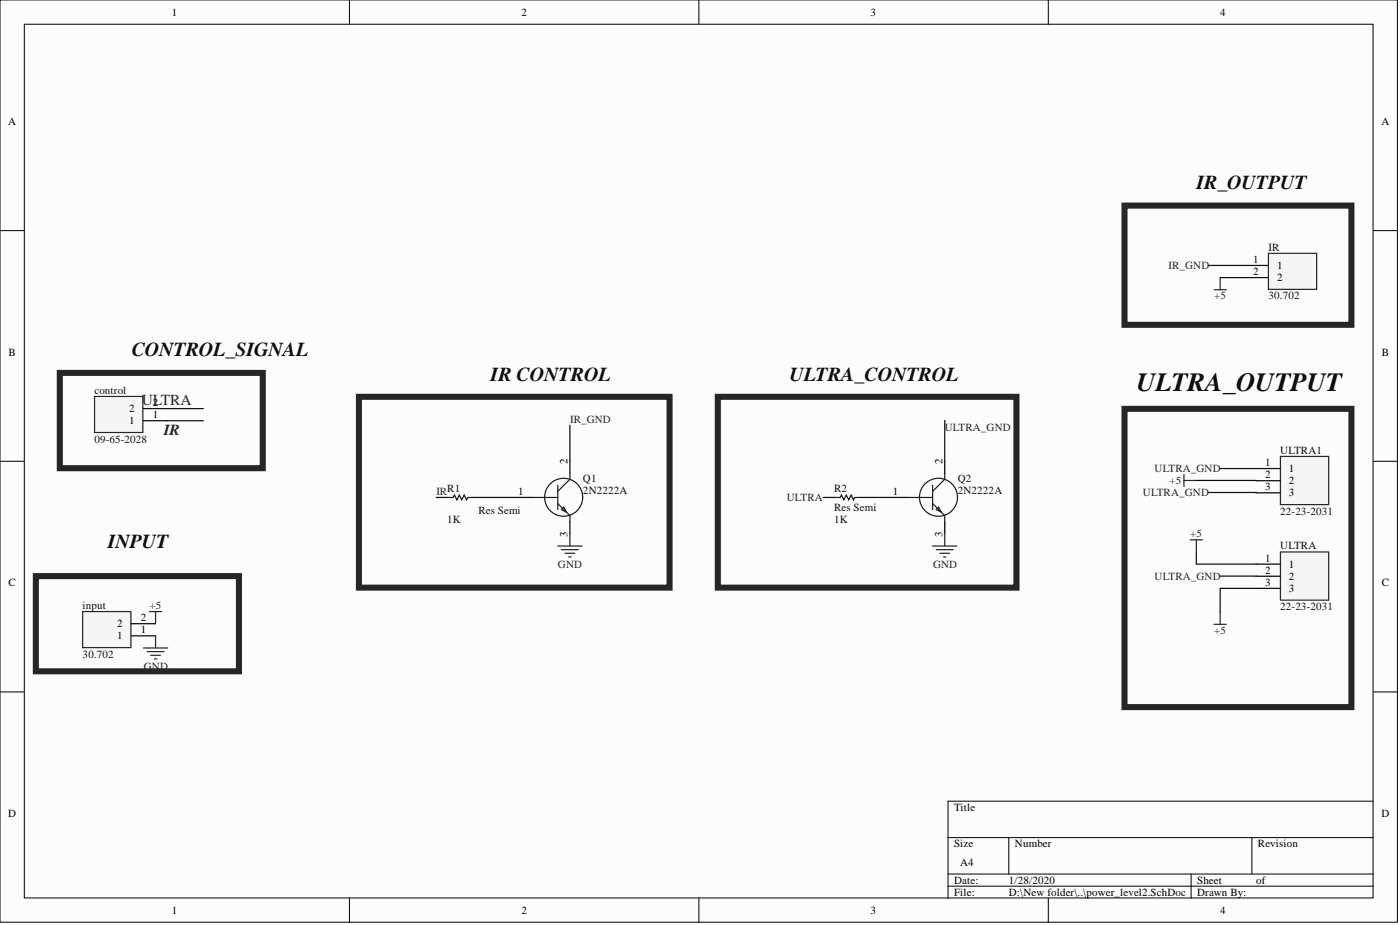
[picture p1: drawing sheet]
<svg xmlns="http://www.w3.org/2000/svg" width="292mm" height="193mm" viewBox="0 0 292 193" stroke-linecap="round" stroke-linejoin="round" font-family="sans-serif">
<g fill="#fcfcfc" stroke="#000" stroke-width=".21">
<path d="M0 0h291.6v192.4h-291.6z"/>
<path d="M5.1 5.1h281.4v182.2h-281.4z"/>
</g>
<g fill="none" stroke="#000" stroke-width=".21">
<path d="M72.9 0v5.1M145.8 0v5.1M218.7 0v5.1M0 48.1h5.1M286.6 48.1h5M0 96.2h5.1M286.6 96.2h5M0 144.3h5.1M286.6 144.3h5M197.8 174.7h88.8M210.5 174.7v7.6M261.2 174.7v7.6"/>
<path d="M286.6 167.1h-88.8v20.3M72.9 187.4v5.1M145.8 187.4v5.1M197.8 182.3h88.8M197.8 184.9h88.8M218.7 187.4v5.1M248.5 182.3v5.1"/>
</g>
<path d="M118.9 96.2v2.5M197.1 96.2v2.5M91 103.8h2.5M98.6 103.8h2.6M108.8 103.8h2.5M118.9 108.8v2.6M171.8 103.8h2.5M179.4 103.8h2.5M187 103.8h2.5M197.1 108.8v2.6" fill="none" stroke="#000" stroke-width=".25"/>
<g fill="none" stroke="#1c1c1c" stroke-width=".25">
<path d="M118.9 98.7v1.3l-2.5 2.5M197.1 98.7v1.3l-2.5 2.5M93.5 103.8h1.1l.2-.5 .5 1 .5-1 .5 1 .5-1 .6 1 .2-.5h1M111.3 103.8h5.1M116.4 101.2v5.1M116.4 105l2.5 2.6v1.2M117.1 106.3l.5-.5 .5 1zM174.3 103.8h1l.3-.5 .5 1 .5-1 .5 1 .5-1 .5 1 .2-.5h1.1M189.5 103.8h5.1M194.6 101.2v5.1M194.6 105l2.5 2.6v1.2M195.3 106.3l.5-.5 .6 1z"/>
<circle cx="117.6" cy="103.7" r="4"/>
<circle cx="195.8" cy="103.7" r="4"/>
</g>
<g fill="none" stroke="#262626" stroke-width=".25">
<path d="M254.6 57.9v2.5M253.3 60.4h2.5M247 99v2.5M116.4 113.9h5M117.1 114.7h3.6M117.9 115.4h2M118.7 116.2h.5M118.9 111.4v2.5M194.6 113.9h5.1M195.3 114.7h3.6M196.1 115.4h2M196.9 116.2h.5"/>
<path d="M197.1 111.4v2.5M247 100.2h2.6M248.3 112.6h2.6M249.6 112.6v2.5M253.3 130.2h2.5M254.6 127.7v2.5"/>
</g>
<path d="M234.6 42.9h47.4v24.9h-47.4zM12.5 77.8h42.3v19.9h-42.3zM74.9 82.8h64.8v39.8h-64.8zM149.8 82.8h62.3v39.8h-62.3zM234.6 85.3h47.4v62.2h-47.4z" fill="none" stroke="#262626" stroke-width="1.3"/>
<path d="M267.2 95.2h10v10.1h-10z" fill="#f5f5f5" stroke="#262626" stroke-width=".25"/>
<path d="M262.1 97.7h5.1M262.1 100.3h5.1M262.1 102.8h5.1" fill="none" stroke="#000" stroke-width=".25"/>
<path d="M267.2 115.1h10v10.1h-10z" fill="#f5f5f5" stroke="#262626" stroke-width=".25"/>
<path d="M262.1 117.7h5.1M262.1 120.2h5.1M262.1 122.7h5.1" fill="none" stroke="#000" stroke-width=".25"/>
<path d="M19.7 82.7h10.1v7.5h-10.1z" fill="#f5f5f5" stroke="#262626" stroke-width=".25"/>
<path d="M29.9 87.8h5M29.9 85.2h5" fill="none" stroke="#000" stroke-width=".25"/>
<path d="M17.2 127.6h10.1v7.5h-10.1z" fill="#f5f5f5" stroke="#262626" stroke-width=".25"/>
<path d="M27.4 132.6h5.1M27.4 130.1h5.1" fill="none" stroke="#000" stroke-width=".25"/>
<path d="M34.9 85.2h7.5M34.9 87.8h7.5M118.9 88.7v7.5M197.2 87.8l-.1 8.4M254.6 97.7h7.5M101.2 103.8h7.6M181.9 103.8h5.1M249.6 100.2l12.5 .1M249.6 115.1v2.6h12.5M252.1 102.7l10 .1M254.6 120.2h7.5M262.1 122.7h-7.5v5" fill="none" stroke="#0e0e0e" stroke-width=".25"/>
<path d="M29.9 135.2h5.1M30.7 135.9h3.5M31.2 127.6h2.5M31.4 136.7h2.1M32.2 137.5h.5M32.5 127.6v2.5M32.5 132.6v2.6" fill="none" stroke="#262626" stroke-width=".25"/>
<path d="M7.5 120.2h42.4v19.8h-42.4z" fill="none" stroke="#262626" stroke-width="1.3"/>
<path d="M264.6 52.8h10.1v7.6h-10.1z" fill="#f5f5f5" stroke="#262626" stroke-width=".25"/>
<path d="M259.6 55.4h5M259.6 57.9h5" fill="none" stroke="#000" stroke-width=".25"/>
<path d="M252.1 55.4h7.5M254.6 57.9h5" fill="none" stroke="#0e0e0e" stroke-width=".25"/>
<text font-size="5.5" fill="#0e0e0e" x="237.1" y="81.6">ULTRA_OUTPUT</text>
<g font-size="4.1" fill="#0e0e0e">
<text x="249.6" y="39.5">IR_OUTPUT</text>
<text x="27.5" y="74.2">CONTROL_SIGNAL</text>
<text x="102.4" y="79.4">IR CONTROL</text>
<text x="164.7" y="79.4">ULTRA_CONTROL</text>
<text x="22.5" y="114.3">INPUT</text>
</g>
<g font-size="3.2" fill="#262626">
<text x="29.6" y="84.6">ULTRA</text>
<text x="34.1" y="90.7">IR</text>
</g>
<g font-size="2.3">
<text x="35.8" y="3.3">1</text>
<text x="108.8" y="3.3">2</text>
<text x="181.7" y="3.3">3</text>
<text x="254.6" y="3.3">4</text>
<text x="1.7" y="26.1">A</text>
<text x="288.2" y="26.1">A</text>
<text x="261.5" y="54.9">1</text>
<text x="261.5" y="57.4">2</text>
<text x="266.4" y="56.1">1</text>
<text x="266.4" y="58.7">2</text>
<text x="1.8" y="74.2">B</text>
<text x="288.3" y="74.2">B</text>
<text x="27" y="88.5">1</text>
<text x="27" y="86">2</text>
<text x="31.9" y="87.3">1</text>
<text x="31.9" y="84.7">2</text>
<text x="118.4" y="96.7" transform="rotate(-90 118.4 96.7)">2</text>
<text x="196.6" y="96.7" transform="rotate(-90 196.6 96.7)">2</text>
<text x="264" y="97.2">1</text>
<text x="264" y="99.8">2</text>
<text x="268.9" y="98.5">1</text>
<text x="268.9" y="101">2</text>
<text x="108.1" y="103.3">1</text>
<text x="186.3" y="103.3">1</text>
<text x="264" y="102.3">3</text>
<text x="268.9" y="103.6">3</text>
<text x="118.4" y="112" transform="rotate(-90 118.4 112)">3</text>
<text x="196.6" y="112" transform="rotate(-90 196.6 112)">3</text>
<text x="264" y="117.2">1</text>
<text x="264" y="119.7">2</text>
<text x="268.9" y="118.4">1</text>
<text x="1.8" y="122.3">C</text>
<text x="264" y="122.2">3</text>
<text x="268.9" y="121">2</text>
<text x="268.9" y="123.5">3</text>
<text x="288.3" y="122.3">C</text>
<text x="24.4" y="130.8">2</text>
<text x="29.4" y="129.6">2</text>
<text x="24.4" y="133.4">1</text>
<text x="29.4" y="132.1">1</text>
<text x="1.7" y="170.4">D</text>
<text x="199.1" y="169.2">Title</text>
<text x="288.2" y="170.4">D</text>
<text x="199.1" y="176.8">Size</text>
<text x="211.7" y="176.8">Number</text>
<text x="262.5" y="176.8">Revision</text>
<text x="199.1" y="184.4">Date:</text>
<text x="200.3" y="180.6">A4</text>
<text x="210.5" y="184.4">1/28/2020</text>
<text x="249.8" y="184.4">Sheet</text>
<text x="262.1" y="184.4">of</text>
<text x="35.8" y="190.7">1</text>
<text x="108.8" y="190.7">2</text>
<text x="181.7" y="190.7">3</text>
<text x="199.1" y="186.9">File:</text>
<text x="210.5" y="186.9">D:\New folder\..\power_level2.SchDoc</text>
<text x="249.8" y="186.9">Drawn By:</text>
<text x="254.6" y="190.7">4</text>
</g>
<g font-size="2.3" fill="#0e0e0e">
<text x="264.7" y="52.3">IR</text>
<text x="264.7" y="62.5">30.702</text>
<text x="19.7" y="82.2">control</text>
<text x="19.7" y="92.3">09-65-2028</text>
<text x="267.1" y="94.7">ULTRA1</text>
<text x="121.6" y="100.5">Q1</text>
<text x="199.8" y="100.5">Q2</text>
<text x="93.3" y="102.6">R1</text>
<text x="99.8" y="107.2">Res Semi</text>
<text x="121.6" y="103.1">2N2222A</text>
<text x="174" y="102.6">R2</text>
<text x="174" y="106.6">Res Semi</text>
<text x="199.8" y="103.1">2N2222A</text>
<text x="267.1" y="107.4">22-23-2031</text>
<text x="93.3" y="109.1">1K</text>
<text x="174" y="109.1">1K</text>
<text x="267.1" y="114.6">ULTRA</text>
<text x="17.2" y="127">input</text>
<text x="267.1" y="127.3">22-23-2031</text>
<text x="17.2" y="137.2">30.702</text>
</g>
<g font-size="2.3" fill="#262626">
<text x="243.8" y="56.1">IR_GND</text>
<text x="253.3" y="62.5">+5</text>
<text x="118.9" y="88.2">IR_GND</text>
<text x="197.1" y="89.8">ULTRA_GND</text>
<text x="240.9" y="98.5">ULTRA_GND</text>
<text x="244" y="101">+5</text>
<text x="91" y="103.3">IR</text>
<text x="164.2" y="104.6">ULTRA</text>
<text x="238.5" y="103.5">ULTRA_GND</text>
<text x="248.3" y="112.1">+5</text>
<text x="116.4" y="118.5">GND</text>
<text x="194.7" y="118.5">GND</text>
<text x="240.9" y="121">ULTRA_GND</text>
<text x="31.2" y="127">+5</text>
<text x="253.3" y="132.3">+5</text>
<text x="30" y="139.7">GND</text>
</g>
</svg>
